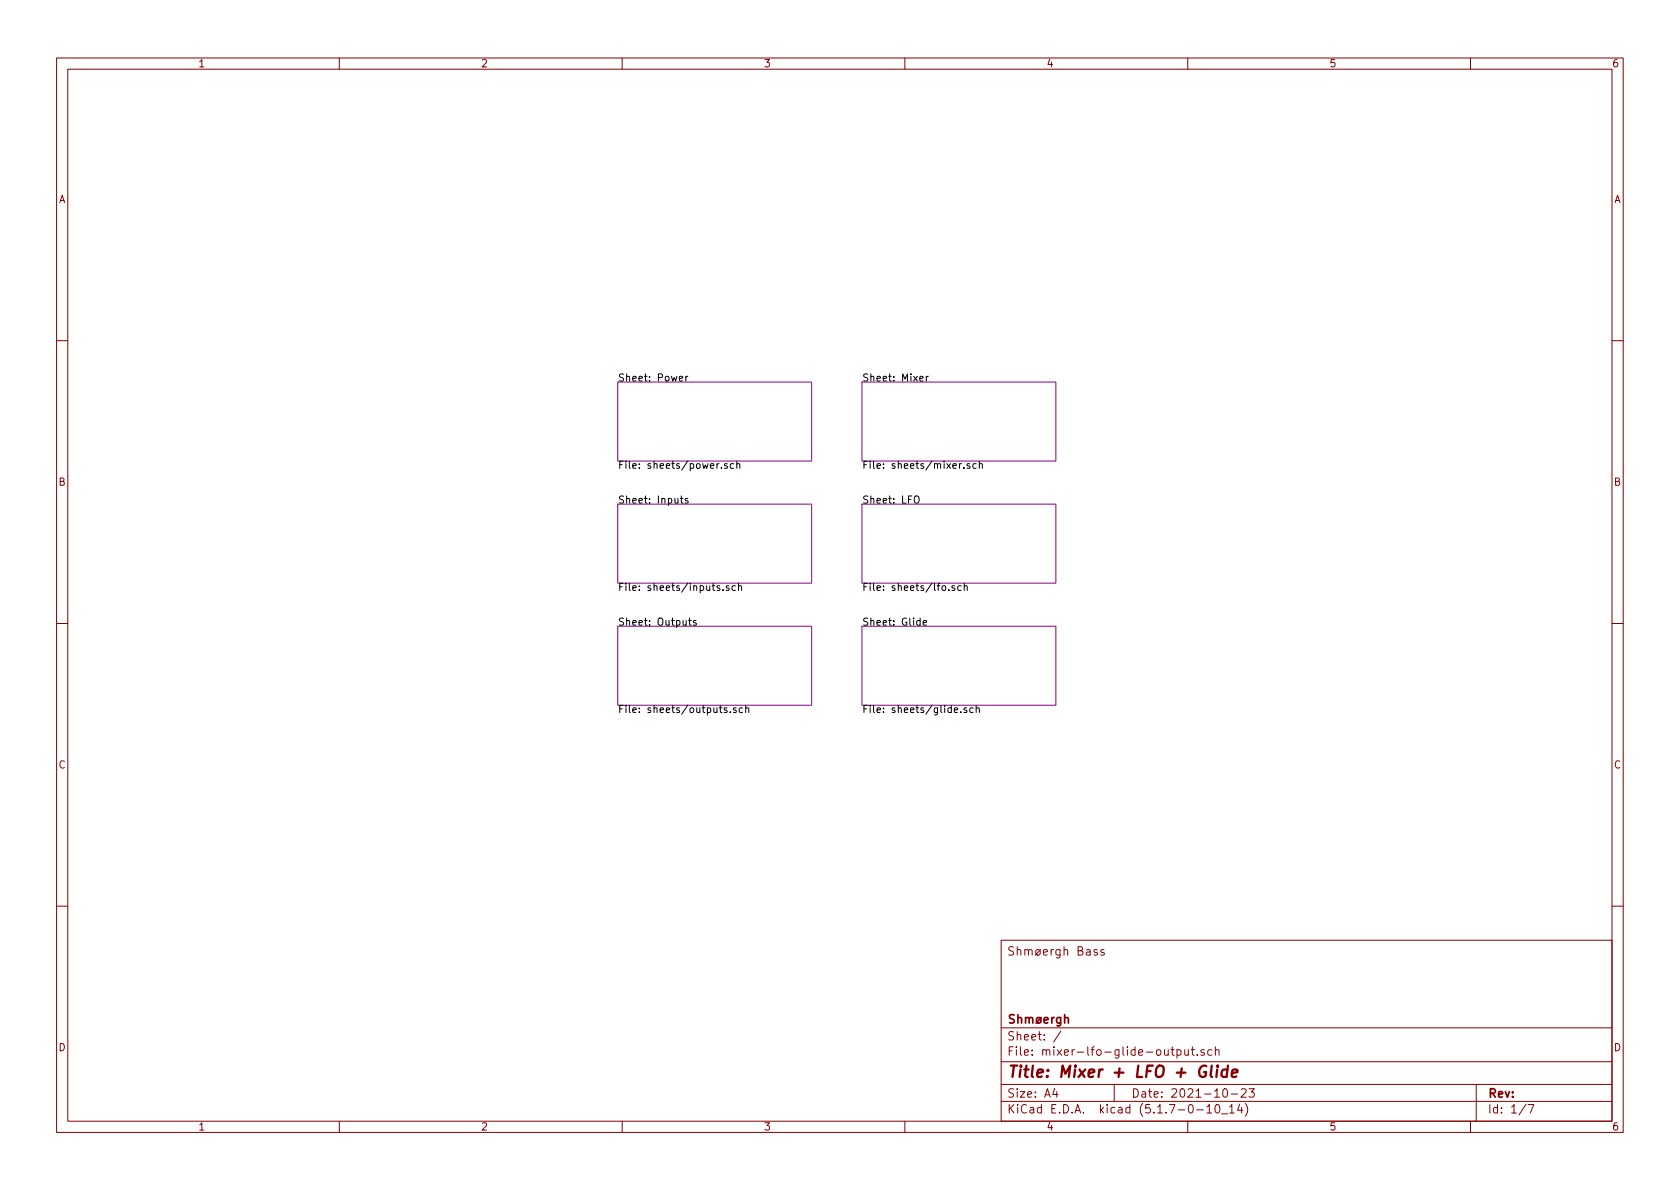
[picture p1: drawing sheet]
<svg xmlns="http://www.w3.org/2000/svg" width="297mm" height="210mm" viewBox="0 0 297 210" stroke-linecap="round" stroke-linejoin="round" font-family="sans-serif">
<g fill="none" stroke="#840000" stroke-width=".18">
<path d="M10 10.3h277v189.9h-277zM12 12.2h273v186.1h-273zM60 10.3v1.9M110 10.3v1.9M160 10.3v1.9M210 10.3v1.9M260 10.3v1.9M10 60.2h2M285 60.2h2M10 110.3h2M285 110.3h2M10 160.2h2"/>
<path d="M177 166.3h108v32h-108zM194 168l-.4-.1-.2 .2 .1 .2 .5 .2v.3h-.6M195.2 168a.37 .37 0 0 0-.6 .1l.1 .2 .5 .2 .1 .1-.3 .3-.4-.1M285 160.2h2M60 198.3v1.9M110 198.3v1.9M160 198.3v1.9M177 194.8h108M177 191.8h108M177 187.8h108M177 181.8h108M186.5 192.5l-.4 1h1"/>
<path d="M186.8 193v1M187.6 182.3l-1.3 2M197 191.8v3M205.9 185.6v.8a.39 .39 0 0 0 .7 .1M206.6 185.6v1M207 185.6h.6M207.3 185.1v1.3l.3 .2M208.1 185.7l.4-.1 .3 .3v.6l-.3 .1-.4-.1M208.1 185.6v1.5M209.5 185.6v.9l.4 .1 .2-.1M210 198.3v1.9M210.1 185.6v1"/>
<path d="M210.6 185.6h.6M210.8 185.1v1.3l.4 .2M211.6 196.3h1.2M211.7 186.5v.1M212.9 185.7a.37 .37 0 0 0-.6 .1l.1 .2 .5 .2 .1 .1-.2 .3-.5-.1M213.4 195.8l.4-.5v1.5M213.4 196.8h.8M214.2 185.7l-.4-.1-.3 .3 .2 .6h.5M214.9 185.7h.1a.37 .37 0 0 1 .5 .1v.8M214.9 185.1v1.5M215 195.4l.3-.1a.94 .94 0 0 1 0 1.5 .8 .8 0 0 1-.6-.6 .8 .8 0 0 1 .3-.8zM216 197h1.1"/>
<path d="M216.3 192.7l.4-.2a.94 .94 0 0 1 0 1.5 .79 .79 0 0 1-.4-1.3zM217.4 195.8l.4-.5v1.5M217.4 196.8h.8M217.7 193.5h1.1M219.2 195.2l-.4 1.1h.9M219.5 192.7l.2-.2h.3l.3 .2v.3v.2l-.9 .8h.9M219.5 195.8v1M220.2 195.1a1.71 1.71 0 0 1 0 2.3M220.8 192.5h1l-.5 .6 .4 .1v.7l-.2 .1-.7-.1M260 198.3v1.9M261 191.8v6.5M269.8 195.2l-1.2 2"/>
<path d="M270.2 195.3h1l-.6 1.5"/>
</g>
<path d="M213.3 188.5a1.07 1.07 0 0 0-1.2 .4 1.07 1.07 0 0 0 0 1.3 .7 .7 0 0 0 1.1 .1l.1-.7h-.4M214.2 188.4l-.2 1.8 .3 .2M215.2 189.1l-.1 1.3M215.3 188.4l-.1 .1 .1 .1v-.2v.2M217 189.2a.68 .68 0 0 0-1 .3v.8l.3 .1 .6-.1M217.1 188.4l-.2 2M217.8 189.8l1-.2-.1-.4h-.7l-.2 1 .2 .2 .6-.1" fill="none" stroke="#840000" stroke-width=".41"/>
<path d="M109.2 67.6h34.3v13.9h-34.3zM152.4 67.6h34.3v13.9h-34.3zM109.2 89.1h34.3v14h-34.3zM152.4 89.1h34.3v14h-34.3zM109.2 110.7h34.3v14h-34.3zM152.4 110.7h34.3v14h-34.3z" fill="none" stroke="#840084" stroke-width=".18"/>
<g fill="none" stroke="#000" stroke-width=".18">
<path d="M120.1 66.9l.6-.1-.1-.2-.3-.1-.2 .2 .1 .6h.4M121.3 66.5v.9M121.6 66.5l-.3 .3M162.6 66.9l.6-.1v-.2l-.4-.1-.2 .2 .1 .6h.5M163.8 66.5v.9M164.1 66.5l-.3 .3M120.3 88.1h.5M120.5 87.7v1.1l.3 .2M121.6 88.2l-.3-.1-.2 .2 .1 .2 .4 .1v.3h-.5M127.6 82.7v.1M128.6 82h-.3l-.2 .2v.1l.5 .2v.3h-.5M129.7 82h-.3l-.3 .2 .1 .6h.5"/>
<path d="M130.3 82.1l.2-.1h.3v.8M130.3 81.6v1.2M161.7 87.9l.3-.2a.45 .45 0 0 1 .5 .4v.4l-.2 .4h-.5a.92 .92 0 0 1-.1-1zM170.4 82.7v.1M171.4 82h-.3l-.1 .2v.1l.4 .2v.3h-.4M172.6 82h-.4l-.2 .2 .1 .6h.5M173.2 82.1l.1-.1h.3l.1 .8M173.2 81.6v1.2M121.7 109.7h.5M121.9 109.3v1.1l.3 .2M123.1 109.8l-.3-.1-.2 .2 .1 .2 .4 .1v.3h-.5M127.3 103.6h-.4l-.1 .2v.1l.5 .2v.3h-.5"/>
<path d="M127.8 104.3v.1M128.9 103.6h-.3l-.2 .2v.1l.5 .2v.3h-.5M130 103.6h-.3l-.3 .2 .1 .6h.5M130.6 103.7l.2-.1h.3v.8M130.6 103.1v1.3M162.7 109.8l-.4-.1-.2 .3 .1 .5h.5M162.7 109.3v1.3M163.2 110.1l.6-.1v-.2l-.4-.1-.2 .2 .1 .6h.5M167.8 104.3v.1M168.8 103.6h-.3l-.2 .2 .1 .1 .4 .2v.3h-.5M170 103.6h-.4l-.3 .2 .2 .6h.5M170.5 103.7l.2-.1h.3v.8"/>
<path d="M170.5 103.1v1.3M128.5 125.2h-.3l-.2 .1 .1 .2 .4 .1v.4h-.5M129.1 125.9v.1M130.1 125.2h-.3l-.1 .1v.2l.4 .1v.4h-.4M131.3 125.2h-.4l-.2 .2 .1 .6h.5M131.9 125.3l.1-.1h.3l.1 .8M131.9 124.7v1.3M169.9 125.9v.1M170.9 125.2h-.3l-.2 .1 .1 .2 .4 .1v.4h-.5M172.1 125.2h-.4l-.3 .2 .2 .6h.5M172.6 125.3l.2-.1h.3l.1 .8M172.6 124.7v1.3"/>
</g>
<text font-size="2.8" fill="#840000" x="178" y="190.5">Title: Mixer + LFO + Glide</text>
<g font-size="2.1" fill="#840000">
<text x="178" y="169">Shmøergh Bass</text>
<text x="178" y="184">Sheet: /</text>
<text x="178" y="181">Shmøergh</text>
<text x="178" y="186.7">File: mixer-lfo-glide-output.sch</text>
<text x="178" y="196.9">KiCad E.D.A. kicad (5.1.7-0-10_14)</text>
<text x="178" y="194.1">Size: A4</text>
<text x="200" y="194.1">Date: 2021-10-23</text>
<text x="263" y="194.1">Rev:</text>
<text x="263" y="196.9">Id: 1/7</text>
</g>
<g font-size="1.8" fill="#840000">
<text x="35" y="11.9">1</text>
<text x="85" y="11.9">2</text>
<text x="135" y="11.9">3</text>
<text x="185" y="11.9">4</text>
<text x="235" y="11.9">5</text>
<text x="285" y="11.9">6</text>
<text x="10.4" y="35.9">A</text>
<text x="285.4" y="35.9">A</text>
<text x="10.4" y="85.9">B</text>
<text x="285.4" y="85.9">B</text>
<text x="10.4" y="135.9">C</text>
<text x="285.4" y="135.9">C</text>
<text x="10.4" y="185.9">D</text>
<text x="285.4" y="185.9">D</text>
<text x="35" y="199.9">1</text>
<text x="85" y="199.9">2</text>
<text x="135" y="199.9">3</text>
<text x="185" y="199.9">4</text>
<text x="235" y="199.9">5</text>
<text x="285" y="199.9">6</text>
</g>
<g font-size="1.8">
<text x="109.2" y="67.5">Sheet: Power</text>
<text x="152.4" y="67.5">Sheet: Mixer</text>
<text x="109.2" y="82.9">File: sheets/power.sch</text>
<text x="152.4" y="82.9">File: sheets/mixer.sch</text>
<text x="109.2" y="89">Sheet: Inputs</text>
<text x="152.4" y="89">Sheet: LFO</text>
<text x="109.2" y="104.5">File: sheets/inputs.sch</text>
<text x="152.4" y="104.5">File: sheets/lfo.sch</text>
<text x="109.2" y="110.6">Sheet: Outputs</text>
<text x="152.4" y="110.6">Sheet: Glide</text>
<text x="109.2" y="126.1">File: sheets/outputs.sch</text>
<text x="152.4" y="126.1">File: sheets/glide.sch</text>
</g>
</svg>
